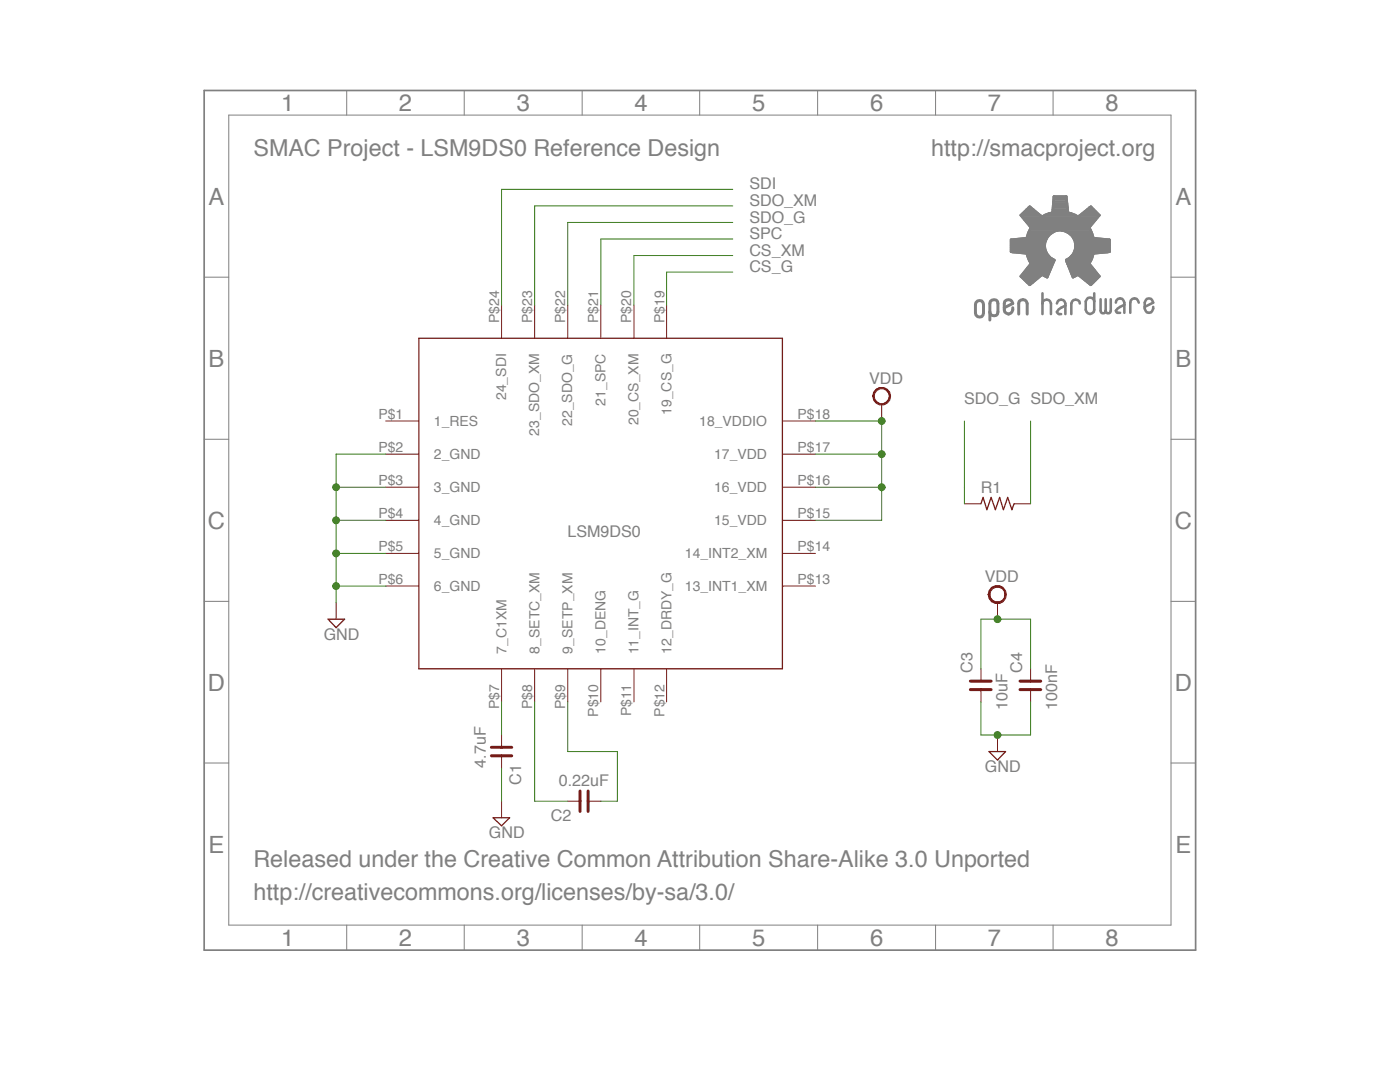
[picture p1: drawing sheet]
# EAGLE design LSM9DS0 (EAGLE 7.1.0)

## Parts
C1  4.7uF  C_0402  [C0402]
C2  0.22uF  C_0402  [C0402]
C3  10uF  C_0402  [C0402]
C4  100nF  C_0402  [C0402]
GOLD_ORB_SM2  OSHWLOGO_REF_SM  [OSHW2REF]
R1  R_0402  [R0402]
U$1  LSM9DS09DOFS0  [LGA24(4X4X1)]

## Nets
CS_G: U$1.P$19(19_CS_G)
CS_XM: U$1.P$20(20_CS_XM)
GND: C1.2 C3.1 C4.1 U$1.P$2(2_GND) U$1.P$3(3_GND) U$1.P$4(4_GND) U$1.P$5(5_GND) U$1.P$6(6_GND)
N$1: C1.1 U$1.P$7(7_C1XM)
N$2: C2.2 U$1.P$8(8_SETC_XM)
N$3: C2.1 U$1.P$9(9_SETP_XM)
SDI: U$1.P$24(24_SDI)
SDO_G: R1.1 U$1.P$22(22_SDO_G)
SDO_XM: R1.2 U$1.P$23(23_SDO_XM)
SPC: U$1.P$21(21_SPC)
VDD: C3.2 C4.2 U$1.P$15(15_VDD) U$1.P$16(16_VDD) U$1.P$17(17_VDD) U$1.P$18(18_VDDIO)
Unconnected: U$1.P$1(1_RES) U$1.P$10(10_DENG) U$1.P$11(11_INT_G) U$1.P$12(12_DRDY_G) U$1.P$13(13_INT1_XM) U$1.P$14(14_INT2_XM)

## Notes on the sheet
- SMAC Project - LSM9DS0 Reference Design | http://smacproject.org
- Released under the Creative Common Attribution Share-Alike 3.0 Unported
- http://creativecommons.org/licenses/by-sa/3.0/
